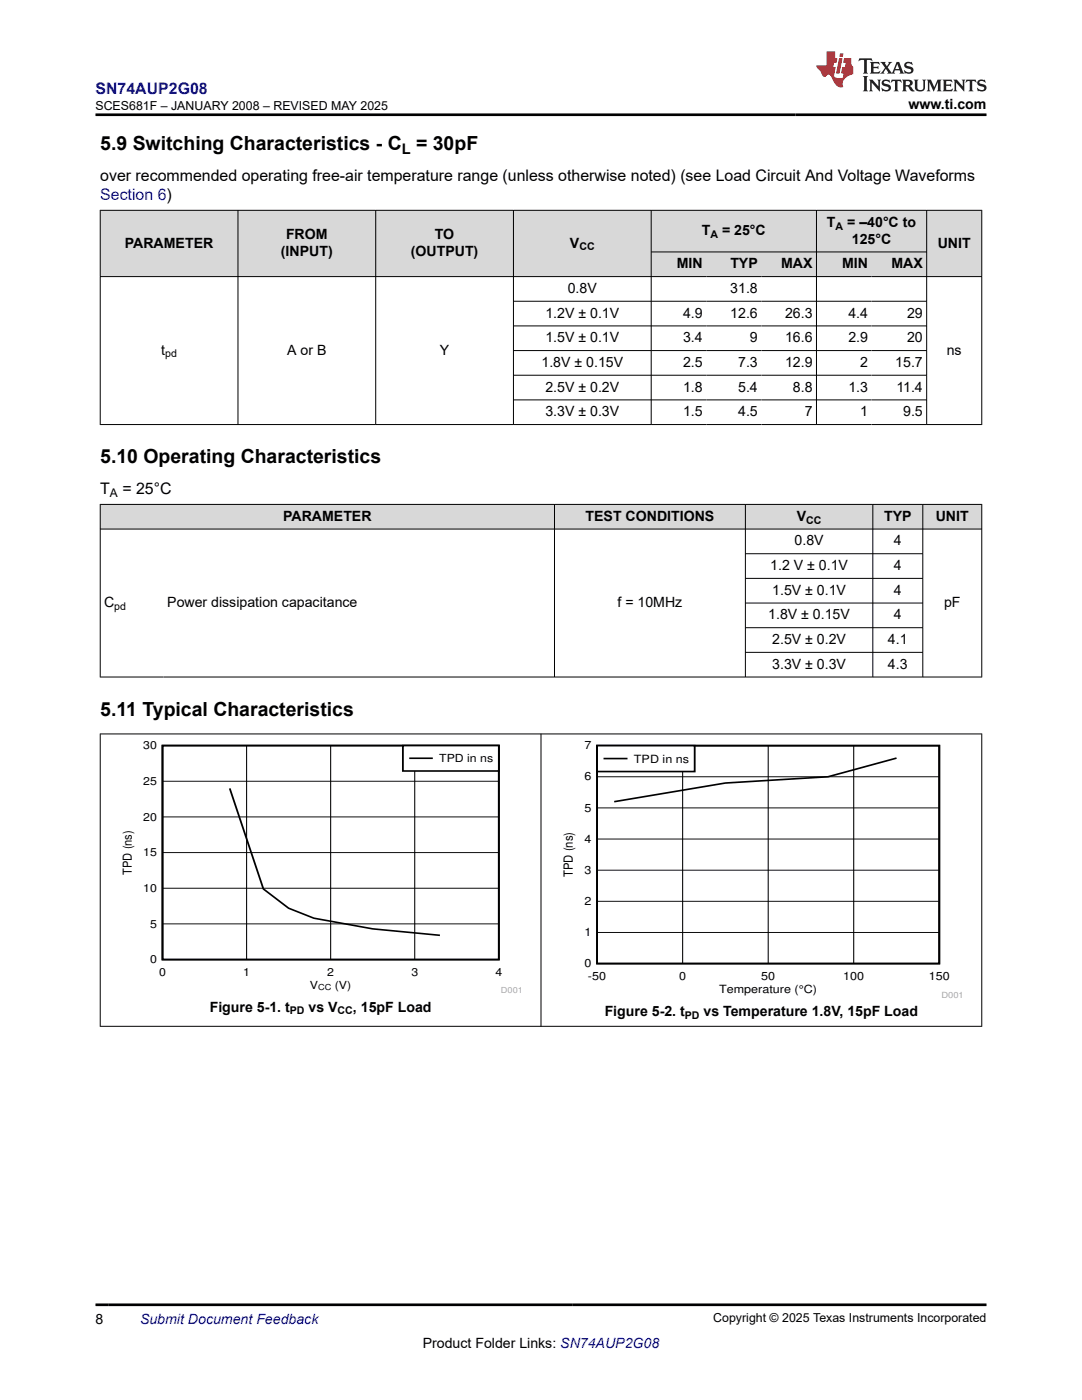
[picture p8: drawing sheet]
<svg xmlns="http://www.w3.org/2000/svg" width="216mm" height="279mm" viewBox="0 0 216 279" stroke-linecap="round" stroke-linejoin="round" font-family="sans-serif">
<g fill="#d8d8d8">
<path d="M20 42h175.9v8.3h-175.9z" fill-rule="evenodd"/>
<path d="M20.1 42h27.3v13.1h-27.3z" fill-rule="evenodd"/>
<path d="M47.5 42h27.4v13.1h-27.4z" fill-rule="evenodd"/>
<path d="M75 42h27.4v13.1h-27.4z" fill-rule="evenodd"/>
<path d="M102.5 42h27.4v13.1h-27.4z" fill-rule="evenodd"/>
<path d="M130 42h32.9v8.2h-32.9z" fill-rule="evenodd"/>
<path d="M163 42h21.8v8.2h-21.8z" fill-rule="evenodd"/>
<path d="M185 42h10.8v13.1h-10.8z" fill-rule="evenodd"/>
<path d="M130 50.3h10.9v4.8h-10.9z" fill-rule="evenodd"/>
<path d="M140.9 50.3h11v4.8h-11z" fill-rule="evenodd"/>
<path d="M151.9 50.3h11v4.8h-11z" fill-rule="evenodd"/>
<path d="M163 50.3h10.9v4.8h-10.9z" fill-rule="evenodd"/>
<path d="M173.9 50.3h10.9v4.8h-10.9z" fill-rule="evenodd"/>
</g>
<g fill="none" stroke="#000" stroke-width=".2">
<path d="M19.9 42h176.1M19.9 55.2h176.1M20 41.9v42.9M47.5 41.9v42.9M75 41.9v42.9M102.5 41.9v42.9M129.9 41.9v42.9M129.9 50.3h55.1M162.9 41.9v42.9M184.9 41.9v42.9M195.9 41.9v42.9M102.5 60.1h82.5"/>
<path d="M102.5 65h82.5M102.5 70h82.5M102.5 74.9h82.5M102.5 79.8h82.5M19.9 84.7h176.1"/>
</g>
<g fill="#d8d8d8">
<path d="M20 100.7h175.9v4.9h-175.9z" fill-rule="evenodd"/>
<path d="M20.1 100.7h90.5v4.8h-90.5z" fill-rule="evenodd"/>
<path d="M110.7 100.7h38v4.8h-38z" fill-rule="evenodd"/>
<path d="M148.8 100.7h25.3v4.8h-25.3z" fill-rule="evenodd"/>
<path d="M174.2 100.7h9.9v4.8h-9.9z" fill-rule="evenodd"/>
<path d="M184.2 100.7h11.6v4.8h-11.6z" fill-rule="evenodd"/>
</g>
<g fill="none" stroke="#000" stroke-width=".2">
<path d="M19.9 100.7h176.1M19.9 105.6h176.1M20 100.6v34.6M110.6 100.6v34.6M148.7 100.6v34.6M148.7 110.5h35.5M148.7 115.4h35.5M174.2 100.6v34.6M184.1 100.6v34.6M195.9 100.6v34.6M19.9 135.1h176.1M148.7 120.4h35.5"/>
<path d="M148.7 125.3h35.5M148.7 130.2h35.5M32.4 155.9h67.1M49.2 148.8v42.7M66 148.8v42.7M82.8 148.8v42.7M32.4 177.3h67.1M32.4 170.2h67.1M32.4 163h67.1M32.4 184.4h67.1"/>
</g>
<path d="M32.4 148.8h67.1v42.7h-67.1zM45.8 157.3l6.8 20.1 5 3.9 5 1.9 11.8 2.2 13.4 1.3" fill="none" stroke="#000" stroke-width=".34"/>
<path d="M80.4 148.8h19.1v5.1h-19.1z" fill-rule="evenodd" fill="#fff"/>
<path d="M80.4 148.8h19.1v5.1h-19.1zM81.8 151.3h4.4" fill="none" stroke="#000" stroke-width=".34"/>
<path d="M119.1 148.8h68.3v43.5h-68.3zM178.9 151.3l-13.7 3.7-20.5 1.3-22.1 3.7" fill="none" stroke="#000" stroke-width=".35"/>
<path d="M119.1 155h68.3M136.2 148.8v43.5M153.3 148.8v43.5M170.3 148.8v43.5M119.1 179.9h68.3M119.1 173.7h68.3M119.1 167.4h68.3M119.1 161.2h68.3M119.1 186.1h68.3" fill="none" stroke="#000" stroke-width=".2"/>
<path d="M119.1 148.8h19.5v5.2h-19.5z" fill-rule="evenodd" fill="#fff"/>
<path d="M119.1 148.8h19.5v5.2h-19.5zM120.6 151.4h4.4" fill="none" stroke="#000" stroke-width=".35"/>
<path d="M19.9 146.5h176.1M20 146.4v58.5M107.9 146.4v58.5M195.9 146.4v58.5M19.9 204.8h176.1" fill="none" stroke="#000" stroke-width=".2"/>
<path d="M171.5 11.6l-.2 .6 .5-.2h.6v.1v2.2l-.2 .4h1l-.2-.4v-2.2v-.1h.5l.6 .2-.2-.6zM173.6 12.4l.2 .3v1.6l-.2 .4h1.9l.1-.6a1.08 1.08 0 0 1-1.3 .2v-.7h.6l.4 .2v-.7l-.4 .2h-.6v-.5l.2-.2a1 1 0 0 1 1 .3l-.1-.5zM175.7 12.4l.9 1.1-1 1.2h.9l-.2-.2 .5-.8 .4 .8-.2 .2h1.6l-.2-.2 .2-.5h.9l.1 .5-.1 .2h.9l-.2-.4-.8-1.9h-.5l-.9 2.1-.9-1.1 .9-1h-.8l.2 .2-.4 .6-.4-.6 .2-.2zM179 12.8l.4 1h-.7zM180.7 12.5a.65 .65 0 0 0-.2 .7 .65 .65 0 0 0 .6 .5l.6 .1 .1 .3a.79 .79 0 0 1-.7 .4 .79 .79 0 0 1-.7-.5l.1 .7 .2-.1a.93 .93 0 0 0 1.1 0 .93 .93 0 0 0 .4-.9 1.46 1.46 0 0 0-1.2-.6l-.1-.3a1.09 1.09 0 0 1 1.2 .2l-.2-.6-.1 .1-.5-.2zM172.2 15.2l.2 .4v2.2l-.2 .4h1l-.2-.4v-2.2l.2-.4zM173.4 15.9l.2 .4v1.5l-.2 .4h.8l-.3-.4 .1-1.3 1.6 1.8v-2l.2-.4h-.7l.1 .2 .1 1.1-1.2-1.3zM176.2 16a.65 .65 0 0 0-.2 .8 .65 .65 0 0 0 .6 .4l.6 .2 .1 .2a.79 .79 0 0 1-.7 .4 .79 .79 0 0 1-.7-.5l.1 .7 .2-.1a.93 .93 0 0 0 1.1 .1 .93 .93 0 0 0 .4-1 1.46 1.46 0 0 0-1.2-.5l-.1-.4a1.09 1.09 0 0 1 1.2 .2l-.1-.6-.2 .1-.5-.1zM177.9 15.9l-.1 .6a.63 .63 0 0 1 .8-.3v1.6l-.3 .4h1l-.2-.4v-1.6a.66 .66 0 0 1 .8 .3l-.1-.6zM180 15.9l.2 .4v1.5l-.2 .4h1l-.2-.2-.1-.7h.5l.1 .2a.79 .79 0 0 0 1.2 .6l-1-.9a.61 .61 0 0 0 .6-.6 .61 .61 0 0 0-.5-.7zM180.8 16.2h.1a.47 .47 0 0 1 .5 .1 .47 .47 0 0 1 .1 .5l-.1 .1-.7 .1zM182.3 15.9l.2 .2a2.27 2.27 0 0 0 .4 2 1.04 1.04 0 0 0 1.7-.7v-1.3l.2-.2h-.8l.2 .4v1.1a.6 .6 0 0 1-.6 .6 .6 .6 0 0 1-.6-.6v-1.1l.3-.4zM184.9 15.9l.2 .4v1.5l-.2 .4h.8l-.3-.4v-1.4l.9 1.9 .9-1.9v1.4l-.3 .4h1l-.2-.4v-1.5l.2-.4h-.8l-.7 1.5-.6-1.5zM188.1 15.9l.2 .4v1.5l-.2 .4h1.9l.1-.6a1.09 1.09 0 0 1-1.3 .2v-.7h.6l.4 .2v-.6l-.4 .2h-.6v-.6l.2-.1a1.01 1.01 0 0 1 1 .3l-.1-.6zM190.2 15.9l.3 .4v1.5l-.3 .4h.8l-.2-.4v-1.3l1.6 1.8v-2l.2-.4h-.7l.2 .2v1.1l-1.2-1.3zM192.8 15.9l-.1 .6a.63 .63 0 0 1 .8-.3v1.6l-.3 .4h1l-.2-.4v-1.6a.66 .66 0 0 1 .8 .3l-.1-.6zM195.2 16a.65 .65 0 0 0-.2 .8 .65 .65 0 0 0 .6 .4l.6 .2 .2 .2a.79 .79 0 0 1-.7 .4 .79 .79 0 0 1-.7-.5l.1 .7 .2-.1a.93 .93 0 0 0 1 .1 .93 .93 0 0 0 .5-1 1.46 1.46 0 0 0-1.3-.5v-.4a1.09 1.09 0 0 1 1.2 .2l-.2-.6-.2 .1-.5-.1z" fill="#231f20"/>
<path d="M164.9 10.3v2.7h-2l.1 .4 .8 1a.95 .95 0 0 0 1 .9 .59 .59 0 0 1 .5-.4 .59 .59 0 0 1 .5 .3l.4 .8a1.59 1.59 0 0 0 2.1 1.4 1.61 1.61 0 0 1 1-2.3l1-.3-.1-1.5a1.59 1.59 0 0 1-.3-1.7h-1.5l-.2 .9h.6l-.2 .9h-.5l-.2 .9v.3l.4 .1-.1 .9h-.7a.73 .73 0 0 1-1-.7l.3-1.5h-.5l.1-.9h.5l.2-.9h-.5v-1.3zM167.4 11.6l-.6 3.1h.7l.6-3.1zM167.6 10.7l-.1 .6h.7l.1-.6z" fill="#ed1c24"/>
<path d="M19 22.9h177.8M19 260.4h177.8" fill="none" stroke="#000" stroke-width=".53"/>
<g font-size="3.9">
<text x="20" y="29.9">5.9 Switching Characteristics - C</text>
<text x="83" y="29.9">= 30pF</text>
<text x="20" y="92.4">5.10 Operating Characteristics</text>
<text x="20" y="142.8">5.11 Typical Characteristics</text>
</g>
<g font-size="3.2" fill="#00f">
<text x="19" y="18.7">SN74AUP2G08</text>
<text x="20" y="39.9">Section 6)</text>
</g>
<g font-size="3.2">
<text x="20" y="36.1">over recommended operating free-air temperature range (unless otherwise noted) (see Load Circuit And Voltage Waveforms</text>
<text x="20" y="98.6">T</text>
<text x="24.4" y="98.6">= 25°C</text>
</g>
<text font-size="2.9" x="80.2" y="30.7">L</text>
<g font-size="2.8">
<text x="181.3" y="21.8">www.ti.com</text>
<text x="57.1" y="47.7">FROM</text>
<text x="86.8" y="47.7">TO</text>
<text x="140" y="46.9">T</text>
<text x="144.1" y="46.9">= 25°C</text>
<text x="165" y="45.2">T</text>
<text x="169.1" y="45.2">= –40°C to</text>
<text x="24.9" y="49.4">PARAMETER</text>
<text x="56.1" y="51.1">(INPUT)</text>
<text x="82" y="51.1">(OUTPUT)</text>
<text x="113.7" y="49.4">V</text>
<text x="135.1" y="53.6">MIN</text>
<text x="145.7" y="53.6">TYP</text>
<text x="155.9" y="53.6">MAX</text>
<text x="168" y="53.6">MIN</text>
<text x="170" y="48.6">125°C</text>
<text x="177.9" y="53.6">MAX</text>
<text x="187.1" y="49.4">UNIT</text>
<text x="113.3" y="58.5">0.8V</text>
<text x="145.7" y="58.5">31.8</text>
<text x="108.8" y="63.4">1.2V ± 0.1V</text>
<text x="136.3" y="63.4">4.9</text>
<text x="145.7" y="63.4">12.6</text>
<text x="156.7" y="63.4">26.3</text>
<text x="169.3" y="63.4">4.4</text>
<text x="181" y="63.4">29</text>
<text x="32.2" y="70.8">t</text>
<text x="57.3" y="70.8">A or B</text>
<text x="87.8" y="70.8">Y</text>
<text x="108.8" y="68.3">1.5V ± 0.1V</text>
<text x="136.3" y="68.3">3.4</text>
<text x="149.6" y="68.3">9</text>
<text x="156.7" y="68.3">16.6</text>
<text x="169.3" y="68.3">2.9</text>
<text x="181" y="68.3">20</text>
<text x="188.9" y="70.8">ns</text>
<text x="108" y="73.2">1.8V ± 0.15V</text>
<text x="136.3" y="73.2">2.5</text>
<text x="147.3" y="73.2">7.3</text>
<text x="156.7" y="73.2">12.9</text>
<text x="171.6" y="73.2">2</text>
<text x="178.6" y="73.2">15.7</text>
<text x="108.8" y="78.2">2.5V ± 0.2V</text>
<text x="108.8" y="83.1">3.3V ± 0.3V</text>
<text x="136.3" y="78.2">1.8</text>
<text x="136.3" y="83.1">1.5</text>
<text x="147.3" y="78.2">5.4</text>
<text x="147.3" y="83.1">4.5</text>
<text x="158.2" y="78.2">8.8</text>
<text x="160.6" y="83.1">7</text>
<text x="169.3" y="78.2">1.3</text>
<text x="171.6" y="83.1">1</text>
<text x="178.9" y="78.2">11.4</text>
<text x="180.2" y="83.1">9.5</text>
<text x="56.5" y="103.9">PARAMETER</text>
<text x="116.8" y="103.9">TEST CONDITIONS</text>
<text x="159" y="103.9">V</text>
<text x="176.4" y="103.9">TYP</text>
<text x="186.7" y="103.9">UNIT</text>
<text x="153.7" y="113.8">1.2 V ± 0.1V</text>
<text x="158.5" y="108.9">0.8V</text>
<text x="178.4" y="108.9">4</text>
<text x="178.4" y="113.8">4</text>
<text x="154.1" y="118.7">1.5V ± 0.1V</text>
<text x="178.4" y="118.7">4</text>
<text x="20.8" y="121.2">C</text>
<text x="33.4" y="121.2">Power dissipation capacitance</text>
<text x="123.2" y="121.2">f = 10MHz</text>
<text x="153.3" y="123.6">1.8V ± 0.15V</text>
<text x="178.4" y="123.6">4</text>
<text x="188.4" y="121.2">pF</text>
<text x="154.1" y="128.5">2.5V ± 0.2V</text>
<text x="177.2" y="128.5">4.1</text>
<text x="154.1" y="133.5">3.3V ± 0.3V</text>
<text x="177.2" y="133.5">4.3</text>
<text x="41.8" y="201.9">Figure 5-1. t</text>
<text x="61.6" y="201.9">vs V</text>
<text x="70.4" y="201.9">, 15pF Load</text>
<text x="120.7" y="202.8">Figure 5-2. t</text>
<text x="140.4" y="202.8">vs Temperature 1.8V, 15pF Load</text>
<text x="19" y="264.2">8</text>
<text x="84.3" y="269">Product Folder Links: SN74AUP2G08</text>
</g>
<text font-size="2.8" fill="#00f" x="27.9" y="264.2">Submit Document Feedback</text>
<g font-size="2.5">
<text x="19" y="21.9">SCES681F – JANUARY 2008 – REVISED MAY 2025</text>
<text x="26.3" y="174.6" transform="rotate(-90 26.3 174.6)">TPD (ns)</text>
<text x="114.3" y="175.1" transform="rotate(-90 114.3 175.1)">TPD (ns)</text>
<text x="142.3" y="263.9">Copyright © 2025 Texas Instruments Incorporated</text>
</g>
<text font-size="2.4" x="21.9" y="99.2">A</text>
<g font-size="2.3">
<text x="116.6" y="149.6">7</text>
<text x="116.6" y="155.8">6</text>
<text x="126.5" y="152.2">TPD in ns</text>
<text x="116.6" y="162">5</text>
<text x="116.6" y="168.2">4</text>
<text x="116.6" y="174.4">3</text>
<text x="116.6" y="180.6">2</text>
<text x="116.6" y="186.8">1</text>
<text x="116.6" y="193">0</text>
<text x="117.3" y="195.6">-50</text>
<text x="135.5" y="195.6">0</text>
<text x="151.9" y="195.6">50</text>
<text x="168.3" y="195.6">100</text>
<text x="185.3" y="195.6">150</text>
<text x="143.5" y="198.2">Temperature (°C)</text>
</g>
<g font-size="2.2">
<text x="28.6" y="149.5">30</text>
<text x="87.6" y="152.1">TPD in ns</text>
<text x="28.6" y="156.6">25</text>
<text x="28.6" y="163.8">20</text>
<text x="28.6" y="170.9">15</text>
<text x="28.6" y="178">10</text>
<text x="30" y="185.1">5</text>
<text x="30" y="192.2">0</text>
<text x="31.7" y="194.8">0</text>
<text x="48.5" y="194.8">1</text>
<text x="61.8" y="197.3">V</text>
<text x="65.3" y="194.8">2</text>
<text x="66.8" y="197.3">(V)</text>
<text x="82.1" y="194.8">3</text>
<text x="98.9" y="194.8">4</text>
</g>
<g font-size="2.1">
<text x="141.8" y="47.5">A</text>
<text x="166.7" y="45.8">A</text>
<text x="115.6" y="50">CC</text>
<text x="33" y="71.3">pd</text>
<text x="160.9" y="104.5">CC</text>
<text x="22.8" y="121.7">pd</text>
<text x="57.8" y="202.5">PD</text>
<text x="67.4" y="202.5">CC</text>
<text x="136.6" y="203.4">PD</text>
</g>
<text font-size="1.7" x="63.5" y="197.7">CC</text>
<g font-size="1.7" fill="#a8a8a8">
<text x="100" y="198.3">D001</text>
<text x="187.8" y="199.2">D001</text>
</g>
</svg>
